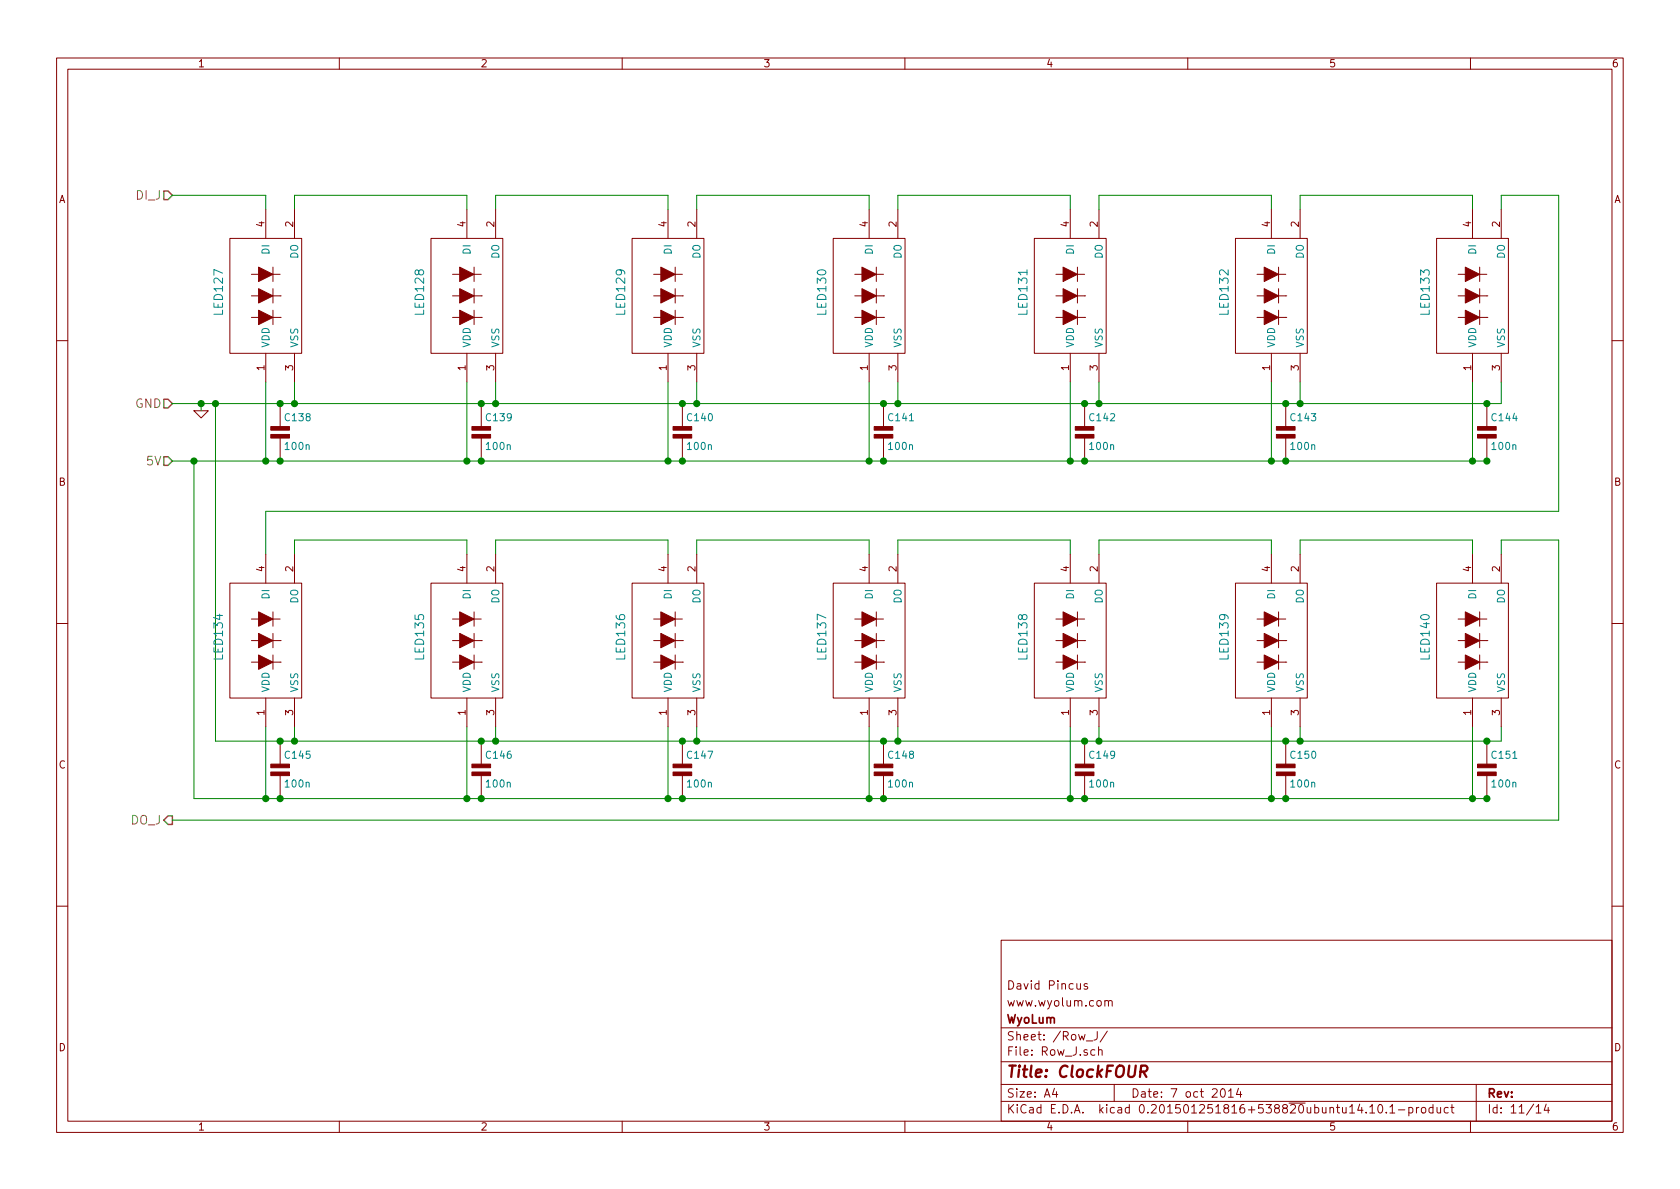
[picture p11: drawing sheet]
EESchema Schematic File Version 2
LIBS:ClockFOUR
LIBS:ClockFOUR-cache
EELAYER 25 0
EELAYER END
$Descr A4 11693 8268
encoding utf-8
Sheet 11 14
Title "ClockFOUR"
Date "7 oct 2014"
Rev ""
Comp "WyoLum"
Comment1 "www.wyolum.com"
Comment2 "David Pincus"
Comment3 ""
Comment4 ""
$EndDescr
Text HLabel 1200 5700 0    60   Output ~ 0
DO_J
Text HLabel 1200 2800 0    60   Input ~ 0
GND
Text HLabel 1200 1350 0    60   Input ~ 0
DI_J
Text HLabel 1200 3200 0    60   Input ~ 0
5V
$Comp
L GND #PWR15
U 1 1
P 1400 2850
F 0 "#PWR15" H 1400 2850 30  0001 C CNN
F 1 "GND" H 1400 2780 30  0001 C CNN
F 2 "" H 1400 2850 60  0001 C CNN
F 3 "" H 1400 2850 60  0001 C CNN
	1    1400 2850
	1    0    0    -1  
$EndComp
$Comp
L C2 C138
U 1 1
P 1950 3000
F 0 "C138" H 1975 3100 50  0000 L CNN
F 1 "100n" H 1975 2900 50  0000 L CNN
F 2 "C4_Pretty:c_0805_led" H 1950 3000 50  0001 C CNN
F 3 "" H 1950 3000 60  0001 C CNN
F 4 "CAP CER 0.1UF 25V 10% X7R 0805" H 1950 3200 60  0001 L CNN "Field4"
F 5 "100n, 25V" H 1950 3300 60  0001 L CNN "Field5"
F 6 "Surface Mount, MLCC" H 1950 3400 60  0001 L CNN "Field6"
F 7 "Kemet" H 1950 3500 60  0001 L CNN "Field7"
F 8 "C0805C104K3RACTU" H 1950 3600 60  0001 L CNN "Field8"
F 9 "Digikey" H 1950 3700 60  0001 L CNN "Field9"
F 10 "399-1168-1-ND" H 1950 3800 60  0001 L CNN "Field10"
F 11 "http://www.digikey.com/product-detail/en/C0805C104K3RACTU/399-1168-1-ND/411443" H 1950 3900 60  0001 L CNN "Field11"
	1    1950 3000
	1    0    0    -1  
$EndComp
Wire Wire Line
	1400 2800 1400 2850
Wire Wire Line
	1200 1350 1850 1350
Wire Wire Line
	1850 1350 1850 1450
Connection ~ 1400 2800
Wire Wire Line
	2050 1450 2050 1350
Wire Wire Line
	2050 1350 3250 1350
Wire Wire Line
	3250 1350 3250 1450
Wire Wire Line
	3450 1450 3450 1350
Wire Wire Line
	3450 1350 4650 1350
Wire Wire Line
	4650 1350 4650 1450
Wire Wire Line
	4850 1450 4850 1350
Wire Wire Line
	4850 1350 6050 1350
Wire Wire Line
	6050 1350 6050 1450
Wire Wire Line
	6250 1450 6250 1350
Wire Wire Line
	6250 1350 7450 1350
Wire Wire Line
	7450 1350 7450 1450
Wire Wire Line
	7650 1450 7650 1350
Wire Wire Line
	7650 1350 8850 1350
Wire Wire Line
	8850 1350 8850 1450
Wire Wire Line
	9050 1450 9050 1350
Wire Wire Line
	9050 1350 10250 1350
Wire Wire Line
	10250 1350 10250 1450
Wire Wire Line
	10450 1450 10450 1350
Wire Wire Line
	10450 1350 10850 1350
Wire Wire Line
	10850 3550 1850 3550
Wire Wire Line
	1850 3550 1850 3850
Wire Wire Line
	2050 3850 2050 3750
Wire Wire Line
	2050 3750 3250 3750
Wire Wire Line
	3250 3750 3250 3850
Wire Wire Line
	3450 3850 3450 3750
Wire Wire Line
	3450 3750 4650 3750
Wire Wire Line
	4650 3750 4650 3850
Wire Wire Line
	4850 3850 4850 3750
Wire Wire Line
	4850 3750 6050 3750
Wire Wire Line
	6050 3750 6050 3850
Wire Wire Line
	6250 3850 6250 3750
Wire Wire Line
	6250 3750 7450 3750
Wire Wire Line
	7450 3750 7450 3850
Wire Wire Line
	7650 3850 7650 3750
Wire Wire Line
	7650 3750 8850 3750
Wire Wire Line
	8850 3750 8850 3850
Wire Wire Line
	9050 3850 9050 3750
Wire Wire Line
	9050 3750 10250 3750
Wire Wire Line
	10250 3750 10250 3850
Wire Wire Line
	10450 3850 10450 3750
Wire Wire Line
	10450 3750 10850 3750
Wire Wire Line
	10850 3750 10850 5700
Wire Wire Line
	10850 5700 1200 5700
Wire Wire Line
	10850 1350 10850 3550
Wire Wire Line
	1200 2800 10450 2800
Wire Wire Line
	10450 2800 10450 2650
Wire Wire Line
	1200 3200 10350 3200
Wire Wire Line
	2050 2650 2050 2800
Connection ~ 2050 2800
Wire Wire Line
	3450 2650 3450 2800
Connection ~ 3450 2800
Wire Wire Line
	4850 2650 4850 2800
Connection ~ 4850 2800
Wire Wire Line
	6250 2650 6250 2800
Connection ~ 6250 2800
Wire Wire Line
	7650 2650 7650 2800
Connection ~ 7650 2800
Wire Wire Line
	9050 2650 9050 2800
Connection ~ 9050 2800
Wire Wire Line
	10250 3200 10250 2650
Wire Wire Line
	8850 2650 8850 3200
Connection ~ 8850 3200
Wire Wire Line
	7450 2650 7450 3200
Connection ~ 7450 3200
Wire Wire Line
	6050 2650 6050 3200
Connection ~ 6050 3200
Wire Wire Line
	4650 2650 4650 3200
Connection ~ 4650 3200
Wire Wire Line
	3250 2650 3250 3200
Connection ~ 3250 3200
Wire Wire Line
	1850 2650 1850 3200
Connection ~ 1850 3200
$Comp
L C2 C139
U 1 1
P 3350 3000
F 0 "C139" H 3375 3100 50  0000 L CNN
F 1 "100n" H 3375 2900 50  0000 L CNN
F 2 "C4_Pretty:c_0805_led" H 3350 3000 50  0001 C CNN
F 3 "" H 3350 3000 60  0001 C CNN
F 4 "CAP CER 0.1UF 25V 10% X7R 0805" H 3350 3200 60  0001 L CNN "Field4"
F 5 "100nF, 25V" H 3350 3300 60  0001 L CNN "Field5"
F 6 "Surface Mount, MLCC" H 3350 3400 60  0001 L CNN "Field6"
F 7 "Kemet" H 3350 3500 60  0001 L CNN "Field7"
F 8 "C0805C104K3RACTU" H 3350 3600 60  0001 L CNN "Field8"
F 9 "Digikey" H 3350 3700 60  0001 L CNN "Field9"
F 10 "399-1168-1-ND" H 3350 3800 60  0001 L CNN "Field10"
F 11 "http://www.digikey.com/product-detail/en/C0805C104K3RACTU/399-1168-1-ND/411443" H 3350 3900 60  0001 L CNN "Field11"
	1    3350 3000
	1    0    0    -1  
$EndComp
$Comp
L C2 C140
U 1 1
P 4750 3000
F 0 "C140" H 4775 3100 50  0000 L CNN
F 1 "100n" H 4775 2900 50  0000 L CNN
F 2 "C4_Pretty:c_0805_led" H 4750 3000 50  0001 C CNN
F 3 "" H 4750 3000 60  0001 C CNN
F 4 "CAP CER 0.1UF 25V 10% X7R 0805" H 4750 3200 60  0001 L CNN "Field4"
F 5 "100n, 25V" H 4750 3300 60  0001 L CNN "Field5"
F 6 "Surface Mount, MLCC" H 4750 3400 60  0001 L CNN "Field6"
F 7 "Kemet" H 4750 3500 60  0001 L CNN "Field7"
F 8 "C0805C104K3RACTU" H 4750 3600 60  0001 L CNN "Field8"
F 9 "Digikey" H 4750 3700 60  0001 L CNN "Field9"
F 10 "399-1168-1-ND" H 4750 3800 60  0001 L CNN "Field10"
F 11 "http://www.digikey.com/product-detail/en/C0805C104K3RACTU/399-1168-1-ND/411443" H 4750 3900 60  0001 L CNN "Field11"
	1    4750 3000
	1    0    0    -1  
$EndComp
$Comp
L C2 C141
U 1 1
P 6150 3000
F 0 "C141" H 6175 3100 50  0000 L CNN
F 1 "100n" H 6175 2900 50  0000 L CNN
F 2 "C4_Pretty:c_0805_led" H 6150 3000 50  0001 C CNN
F 3 "" H 6150 3000 60  0001 C CNN
F 4 "CAP CER 0.1UF 25V 10% X7R 0805" H 6150 3200 60  0001 L CNN "Field4"
F 5 "100nF, 25V" H 6150 3300 60  0001 L CNN "Field5"
F 6 "Surface Mount, MLCC" H 6150 3400 60  0001 L CNN "Field6"
F 7 "Kemet" H 6150 3500 60  0001 L CNN "Field7"
F 8 "C0805C104K3RACTU" H 6150 3600 60  0001 L CNN "Field8"
F 9 "Digikey" H 6150 3700 60  0001 L CNN "Field9"
F 10 "399-1168-1-ND" H 6150 3800 60  0001 L CNN "Field10"
F 11 "http://www.digikey.com/product-detail/en/C0805C104K3RACTU/399-1168-1-ND/411443" H 6150 3900 60  0001 L CNN "Field11"
	1    6150 3000
	1    0    0    -1  
$EndComp
$Comp
L C2 C142
U 1 1
P 7550 3000
F 0 "C142" H 7575 3100 50  0000 L CNN
F 1 "100n" H 7575 2900 50  0000 L CNN
F 2 "C4_Pretty:c_0805_led" H 7550 3000 50  0001 C CNN
F 3 "" H 7550 3000 60  0001 C CNN
F 4 "CAP CER 0.1UF 25V 10% X7R 0805" H 7550 3200 60  0001 L CNN "Field4"
F 5 "100n, 25V" H 7550 3300 60  0001 L CNN "Field5"
F 6 "Surface Mount, MLCC" H 7550 3400 60  0001 L CNN "Field6"
F 7 "Kemet" H 7550 3500 60  0001 L CNN "Field7"
F 8 "C0805C104K3RACTU" H 7550 3600 60  0001 L CNN "Field8"
F 9 "Digikey" H 7550 3700 60  0001 L CNN "Field9"
F 10 "399-1168-1-ND" H 7550 3800 60  0001 L CNN "Field10"
F 11 "http://www.digikey.com/product-detail/en/C0805C104K3RACTU/399-1168-1-ND/411443" H 7550 3900 60  0001 L CNN "Field11"
	1    7550 3000
	1    0    0    -1  
$EndComp
$Comp
L C2 C143
U 1 1
P 8950 3000
F 0 "C143" H 8975 3100 50  0000 L CNN
F 1 "100n" H 8975 2900 50  0000 L CNN
F 2 "C4_Pretty:c_0805_led" H 8950 3000 50  0001 C CNN
F 3 "" H 8950 3000 60  0001 C CNN
F 4 "CAP CER 0.1UF 25V 10% X7R 0805" H 8950 3200 60  0001 L CNN "Field4"
F 5 "100nF, 25V" H 8950 3300 60  0001 L CNN "Field5"
F 6 "Surface Mount, MLCC" H 8950 3400 60  0001 L CNN "Field6"
F 7 "Kemet" H 8950 3500 60  0001 L CNN "Field7"
F 8 "C0805C104K3RACTU" H 8950 3600 60  0001 L CNN "Field8"
F 9 "Digikey" H 8950 3700 60  0001 L CNN "Field9"
F 10 "399-1168-1-ND" H 8950 3800 60  0001 L CNN "Field10"
F 11 "http://www.digikey.com/product-detail/en/C0805C104K3RACTU/399-1168-1-ND/411443" H 8950 3900 60  0001 L CNN "Field11"
	1    8950 3000
	1    0    0    -1  
$EndComp
$Comp
L C2 C144
U 1 1
P 10350 3000
F 0 "C144" H 10375 3100 50  0000 L CNN
F 1 "100n" H 10375 2900 50  0000 L CNN
F 2 "C4_Pretty:c_0805_led" H 10350 3000 50  0001 C CNN
F 3 "" H 10350 3000 60  0001 C CNN
F 4 "CAP CER 0.1UF 25V 10% X7R 0805" H 10350 3200 60  0001 L CNN "Field4"
F 5 "100n, 25V" H 10350 3300 60  0001 L CNN "Field5"
F 6 "Surface Mount, MLCC" H 10350 3400 60  0001 L CNN "Field6"
F 7 "Kemet" H 10350 3500 60  0001 L CNN "Field7"
F 8 "C0805C104K3RACTU" H 10350 3600 60  0001 L CNN "Field8"
F 9 "Digikey" H 10350 3700 60  0001 L CNN "Field9"
F 10 "399-1168-1-ND" H 10350 3800 60  0001 L CNN "Field10"
F 11 "http://www.digikey.com/product-detail/en/C0805C104K3RACTU/399-1168-1-ND/411443" H 10350 3900 60  0001 L CNN "Field11"
	1    10350 3000
	1    0    0    -1  
$EndComp
Connection ~ 10250 3200
$Comp
L C2 C145
U 1 1
P 1950 5350
F 0 "C145" H 1975 5450 50  0000 L CNN
F 1 "100n" H 1975 5250 50  0000 L CNN
F 2 "C4_Pretty:c_0805_led" H 1950 5350 50  0001 C CNN
F 3 "" H 1950 5350 60  0001 C CNN
F 4 "CAP CER 0.1UF 25V 10% X7R 0805" H 1950 5550 60  0001 L CNN "Field4"
F 5 "100nF, 25V" H 1950 5650 60  0001 L CNN "Field5"
F 6 "Surface Mount, MLCC" H 1950 5750 60  0001 L CNN "Field6"
F 7 "Kemet" H 1950 5850 60  0001 L CNN "Field7"
F 8 "C0805C104K3RACTU" H 1950 5950 60  0001 L CNN "Field8"
F 9 "Digikey" H 1950 6050 60  0001 L CNN "Field9"
F 10 "399-1168-1-ND" H 1950 6150 60  0001 L CNN "Field10"
F 11 "http://www.digikey.com/product-detail/en/C0805C104K3RACTU/399-1168-1-ND/411443" H 1950 6250 60  0001 L CNN "Field11"
	1    1950 5350
	1    0    0    -1  
$EndComp
Wire Wire Line
	1500 2800 1500 5150
Wire Wire Line
	1500 5150 10450 5150
Wire Wire Line
	2050 5150 2050 5050
Wire Wire Line
	10450 5150 10450 5050
Connection ~ 2050 5150
Wire Wire Line
	9050 5150 9050 5050
Connection ~ 9050 5150
Wire Wire Line
	7650 5150 7650 5050
Connection ~ 7650 5150
Wire Wire Line
	6250 5150 6250 5050
Connection ~ 6250 5150
Wire Wire Line
	4850 5150 4850 5050
Connection ~ 4850 5150
Wire Wire Line
	3450 5150 3450 5050
Connection ~ 3450 5150
Connection ~ 1950 5150
Connection ~ 7550 2800
Connection ~ 8950 2800
Connection ~ 6150 2800
Connection ~ 6150 3200
Connection ~ 7550 3200
Connection ~ 8950 3200
Connection ~ 10350 2800
Connection ~ 10350 3200
Connection ~ 4750 2800
Connection ~ 4750 3200
Connection ~ 3350 3200
Connection ~ 3350 2800
Connection ~ 1950 2800
Connection ~ 1950 3200
Wire Wire Line
	1350 3200 1350 5550
Wire Wire Line
	1350 5550 10350 5550
Connection ~ 1350 3200
Wire Wire Line
	10250 5050 10250 5550
Connection ~ 1950 5550
Wire Wire Line
	8850 5050 8850 5550
Connection ~ 8850 5550
Wire Wire Line
	7450 5050 7450 5550
Connection ~ 7450 5550
Wire Wire Line
	6050 5050 6050 5550
Connection ~ 6050 5550
Wire Wire Line
	4650 5050 4650 5550
Connection ~ 4650 5550
Wire Wire Line
	3250 5050 3250 5550
Connection ~ 3250 5550
Wire Wire Line
	1850 5050 1850 5550
Connection ~ 1850 5550
$Comp
L C2 C146
U 1 1
P 3350 5350
F 0 "C146" H 3375 5450 50  0000 L CNN
F 1 "100n" H 3375 5250 50  0000 L CNN
F 2 "C4_Pretty:c_0805_led" H 3350 5350 50  0001 C CNN
F 3 "" H 3350 5350 60  0001 C CNN
F 4 "CAP CER 0.1UF 25V 10% X7R 0805" H 3350 5550 60  0001 L CNN "Field4"
F 5 "100n, 25V" H 3350 5650 60  0001 L CNN "Field5"
F 6 "Surface Mount, MLCC" H 3350 5750 60  0001 L CNN "Field6"
F 7 "Kemet" H 3350 5850 60  0001 L CNN "Field7"
F 8 "C0805C104K3RACTU" H 3350 5950 60  0001 L CNN "Field8"
F 9 "Digikey" H 3350 6050 60  0001 L CNN "Field9"
F 10 "399-1168-1-ND" H 3350 6150 60  0001 L CNN "Field10"
F 11 "http://www.digikey.com/product-detail/en/C0805C104K3RACTU/399-1168-1-ND/411443" H 3350 6250 60  0001 L CNN "Field11"
	1    3350 5350
	1    0    0    -1  
$EndComp
$Comp
L C2 C147
U 1 1
P 4750 5350
F 0 "C147" H 4775 5450 50  0000 L CNN
F 1 "100n" H 4775 5250 50  0000 L CNN
F 2 "C4_Pretty:c_0805_led" H 4750 5350 50  0001 C CNN
F 3 "" H 4750 5350 60  0001 C CNN
F 4 "CAP CER 0.1UF 25V 10% X7R 0805" H 4750 5550 60  0001 L CNN "Field4"
F 5 "100nF, 25V" H 4750 5650 60  0001 L CNN "Field5"
F 6 "Surface Mount, MLCC" H 4750 5750 60  0001 L CNN "Field6"
F 7 "Kemet" H 4750 5850 60  0001 L CNN "Field7"
F 8 "C0805C104K3RACTU" H 4750 5950 60  0001 L CNN "Field8"
F 9 "Digikey" H 4750 6050 60  0001 L CNN "Field9"
F 10 "399-1168-1-ND" H 4750 6150 60  0001 L CNN "Field10"
F 11 "http://www.digikey.com/product-detail/en/C0805C104K3RACTU/399-1168-1-ND/411443" H 4750 6250 60  0001 L CNN "Field11"
	1    4750 5350
	1    0    0    -1  
$EndComp
$Comp
L C2 C148
U 1 1
P 6150 5350
F 0 "C148" H 6175 5450 50  0000 L CNN
F 1 "100n" H 6175 5250 50  0000 L CNN
F 2 "C4_Pretty:c_0805_led" H 6150 5350 50  0001 C CNN
F 3 "" H 6150 5350 60  0001 C CNN
F 4 "CAP CER 0.1UF 25V 10% X7R 0805" H 6150 5550 60  0001 L CNN "Field4"
F 5 "100n, 25V" H 6150 5650 60  0001 L CNN "Field5"
F 6 "Surface Mount, MLCC" H 6150 5750 60  0001 L CNN "Field6"
F 7 "Kemet" H 6150 5850 60  0001 L CNN "Field7"
F 8 "C0805C104K3RACTU" H 6150 5950 60  0001 L CNN "Field8"
F 9 "Digikey" H 6150 6050 60  0001 L CNN "Field9"
F 10 "399-1168-1-ND" H 6150 6150 60  0001 L CNN "Field10"
F 11 "http://www.digikey.com/product-detail/en/C0805C104K3RACTU/399-1168-1-ND/411443" H 6150 6250 60  0001 L CNN "Field11"
	1    6150 5350
	1    0    0    -1  
$EndComp
$Comp
L C2 C149
U 1 1
P 7550 5350
F 0 "C149" H 7575 5450 50  0000 L CNN
F 1 "100n" H 7575 5250 50  0000 L CNN
F 2 "C4_Pretty:c_0805_led" H 7550 5350 50  0001 C CNN
F 3 "" H 7550 5350 60  0001 C CNN
F 4 "CAP CER 0.1UF 25V 10% X7R 0805" H 7550 5550 60  0001 L CNN "Field4"
F 5 "100nF, 25V" H 7550 5650 60  0001 L CNN "Field5"
F 6 "Surface Mount, MLCC" H 7550 5750 60  0001 L CNN "Field6"
F 7 "Kemet" H 7550 5850 60  0001 L CNN "Field7"
F 8 "C0805C104K3RACTU" H 7550 5950 60  0001 L CNN "Field8"
F 9 "Digikey" H 7550 6050 60  0001 L CNN "Field9"
F 10 "399-1168-1-ND" H 7550 6150 60  0001 L CNN "Field10"
F 11 "http://www.digikey.com/product-detail/en/C0805C104K3RACTU/399-1168-1-ND/411443" H 7550 6250 60  0001 L CNN "Field11"
	1    7550 5350
	1    0    0    -1  
$EndComp
$Comp
L C2 C150
U 1 1
P 8950 5350
F 0 "C150" H 8975 5450 50  0000 L CNN
F 1 "100n" H 8975 5250 50  0000 L CNN
F 2 "C4_Pretty:c_0805_led" H 8950 5350 50  0001 C CNN
F 3 "" H 8950 5350 60  0001 C CNN
F 4 "CAP CER 0.1UF 25V 10% X7R 0805" H 8950 5550 60  0001 L CNN "Field4"
F 5 "100n, 25V" H 8950 5650 60  0001 L CNN "Field5"
F 6 "Surface Mount, MLCC" H 8950 5750 60  0001 L CNN "Field6"
F 7 "Kemet" H 8950 5850 60  0001 L CNN "Field7"
F 8 "C0805C104K3RACTU" H 8950 5950 60  0001 L CNN "Field8"
F 9 "Digikey" H 8950 6050 60  0001 L CNN "Field9"
F 10 "399-1168-1-ND" H 8950 6150 60  0001 L CNN "Field10"
F 11 "http://www.digikey.com/product-detail/en/C0805C104K3RACTU/399-1168-1-ND/411443" H 8950 6250 60  0001 L CNN "Field11"
	1    8950 5350
	1    0    0    -1  
$EndComp
$Comp
L C2 C151
U 1 1
P 10350 5350
F 0 "C151" H 10375 5450 50  0000 L CNN
F 1 "100n" H 10375 5250 50  0000 L CNN
F 2 "C4_Pretty:c_0805_led" H 10350 5350 50  0001 C CNN
F 3 "" H 10350 5350 60  0001 C CNN
F 4 "CAP CER 0.1UF 25V 10% X7R 0805" H 10350 5550 60  0001 L CNN "Field4"
F 5 "100nF, 25V" H 10350 5650 60  0001 L CNN "Field5"
F 6 "Surface Mount, MLCC" H 10350 5750 60  0001 L CNN "Field6"
F 7 "Kemet" H 10350 5850 60  0001 L CNN "Field7"
F 8 "C0805C104K3RACTU" H 10350 5950 60  0001 L CNN "Field8"
F 9 "Digikey" H 10350 6050 60  0001 L CNN "Field9"
F 10 "399-1168-1-ND" H 10350 6150 60  0001 L CNN "Field10"
F 11 "http://www.digikey.com/product-detail/en/C0805C104K3RACTU/399-1168-1-ND/411443" H 10350 6250 60  0001 L CNN "Field11"
	1    10350 5350
	1    0    0    -1  
$EndComp
Connection ~ 10350 5550
Connection ~ 10350 5150
Connection ~ 8950 5550
Connection ~ 8950 5150
Connection ~ 7550 5150
Connection ~ 7550 5550
Connection ~ 6150 5550
Connection ~ 6150 5150
Connection ~ 4750 5150
Connection ~ 4750 5550
Connection ~ 3350 5550
Connection ~ 3350 5150
Connection ~ 1500 2800
Connection ~ 10250 5550
$Comp
L WS2812B LED127
U 1 1
P 1775 2025
F 0 "LED127" V 1525 2025 60  0000 C CNN
F 1 "WS2812B" V 2175 2025 60  0001 C CNN
F 2 "C4_Pretty:RGB_WS2811B" H 1775 2025 60  0001 C CNN
F 3 "~" H 1775 2025 60  0000 C CNN
	1    1775 2025
	1    0    0    -1  
$EndComp
$Comp
L WS2812B LED128
U 1 1
P 3175 2025
F 0 "LED128" V 2925 2025 60  0000 C CNN
F 1 "WS2812B" V 3575 2025 60  0001 C CNN
F 2 "C4_Pretty:RGB_WS2811B" H 3175 2025 60  0001 C CNN
F 3 "~" H 3175 2025 60  0000 C CNN
	1    3175 2025
	1    0    0    -1  
$EndComp
$Comp
L WS2812B LED129
U 1 1
P 4575 2025
F 0 "LED129" V 4325 2025 60  0000 C CNN
F 1 "WS2812B" V 4975 2025 60  0001 C CNN
F 2 "C4_Pretty:RGB_WS2811B" H 4575 2025 60  0001 C CNN
F 3 "~" H 4575 2025 60  0000 C CNN
	1    4575 2025
	1    0    0    -1  
$EndComp
$Comp
L WS2812B LED130
U 1 1
P 5975 2025
F 0 "LED130" V 5725 2025 60  0000 C CNN
F 1 "WS2812B" V 6375 2025 60  0001 C CNN
F 2 "C4_Pretty:RGB_WS2811B" H 5975 2025 60  0001 C CNN
F 3 "~" H 5975 2025 60  0000 C CNN
	1    5975 2025
	1    0    0    -1  
$EndComp
$Comp
L WS2812B LED131
U 1 1
P 7375 2025
F 0 "LED131" V 7125 2025 60  0000 C CNN
F 1 "WS2812B" V 7775 2025 60  0001 C CNN
F 2 "C4_Pretty:RGB_WS2811B" H 7375 2025 60  0001 C CNN
F 3 "~" H 7375 2025 60  0000 C CNN
	1    7375 2025
	1    0    0    -1  
$EndComp
$Comp
L WS2812B LED132
U 1 1
P 8775 2025
F 0 "LED132" V 8525 2025 60  0000 C CNN
F 1 "WS2812B" V 9175 2025 60  0001 C CNN
F 2 "C4_Pretty:RGB_WS2811B" H 8775 2025 60  0001 C CNN
F 3 "~" H 8775 2025 60  0000 C CNN
	1    8775 2025
	1    0    0    -1  
$EndComp
$Comp
L WS2812B LED133
U 1 1
P 10175 2025
F 0 "LED133" V 9925 2025 60  0000 C CNN
F 1 "WS2812B" V 10575 2025 60  0001 C CNN
F 2 "C4_Pretty:RGB_WS2811B" H 10175 2025 60  0001 C CNN
F 3 "~" H 10175 2025 60  0000 C CNN
	1    10175 2025
	1    0    0    -1  
$EndComp
$Comp
L WS2812B LED134
U 1 1
P 1775 4425
F 0 "LED134" V 1525 4425 60  0000 C CNN
F 1 "WS2812B" V 2175 4425 60  0001 C CNN
F 2 "C4_Pretty:RGB_WS2811B" H 1775 4425 60  0001 C CNN
F 3 "~" H 1775 4425 60  0000 C CNN
	1    1775 4425
	1    0    0    -1  
$EndComp
$Comp
L WS2812B LED135
U 1 1
P 3175 4425
F 0 "LED135" V 2925 4425 60  0000 C CNN
F 1 "WS2812B" V 3575 4425 60  0001 C CNN
F 2 "C4_Pretty:RGB_WS2811B" H 3175 4425 60  0001 C CNN
F 3 "~" H 3175 4425 60  0000 C CNN
	1    3175 4425
	1    0    0    -1  
$EndComp
$Comp
L WS2812B LED136
U 1 1
P 4575 4425
F 0 "LED136" V 4325 4425 60  0000 C CNN
F 1 "WS2812B" V 4975 4425 60  0001 C CNN
F 2 "C4_Pretty:RGB_WS2811B" H 4575 4425 60  0001 C CNN
F 3 "~" H 4575 4425 60  0000 C CNN
	1    4575 4425
	1    0    0    -1  
$EndComp
$Comp
L WS2812B LED137
U 1 1
P 5975 4425
F 0 "LED137" V 5725 4425 60  0000 C CNN
F 1 "WS2812B" V 6375 4425 60  0001 C CNN
F 2 "C4_Pretty:RGB_WS2811B" H 5975 4425 60  0001 C CNN
F 3 "~" H 5975 4425 60  0000 C CNN
	1    5975 4425
	1    0    0    -1  
$EndComp
$Comp
L WS2812B LED138
U 1 1
P 7375 4425
F 0 "LED138" V 7125 4425 60  0000 C CNN
F 1 "WS2812B" V 7775 4425 60  0001 C CNN
F 2 "C4_Pretty:RGB_WS2811B" H 7375 4425 60  0001 C CNN
F 3 "~" H 7375 4425 60  0000 C CNN
	1    7375 4425
	1    0    0    -1  
$EndComp
$Comp
L WS2812B LED139
U 1 1
P 8775 4425
F 0 "LED139" V 8525 4425 60  0000 C CNN
F 1 "WS2812B" V 9175 4425 60  0001 C CNN
F 2 "C4_Pretty:RGB_WS2811B" H 8775 4425 60  0001 C CNN
F 3 "~" H 8775 4425 60  0000 C CNN
	1    8775 4425
	1    0    0    -1  
$EndComp
$Comp
L WS2812B LED140
U 1 1
P 10175 4425
F 0 "LED140" V 9925 4425 60  0000 C CNN
F 1 "WS2812B" V 10575 4425 60  0001 C CNN
F 2 "C4_Pretty:RGB_WS2811B" H 10175 4425 60  0001 C CNN
F 3 "~" H 10175 4425 60  0000 C CNN
	1    10175 4425
	1    0    0    -1  
$EndComp
$EndSCHEMATC
